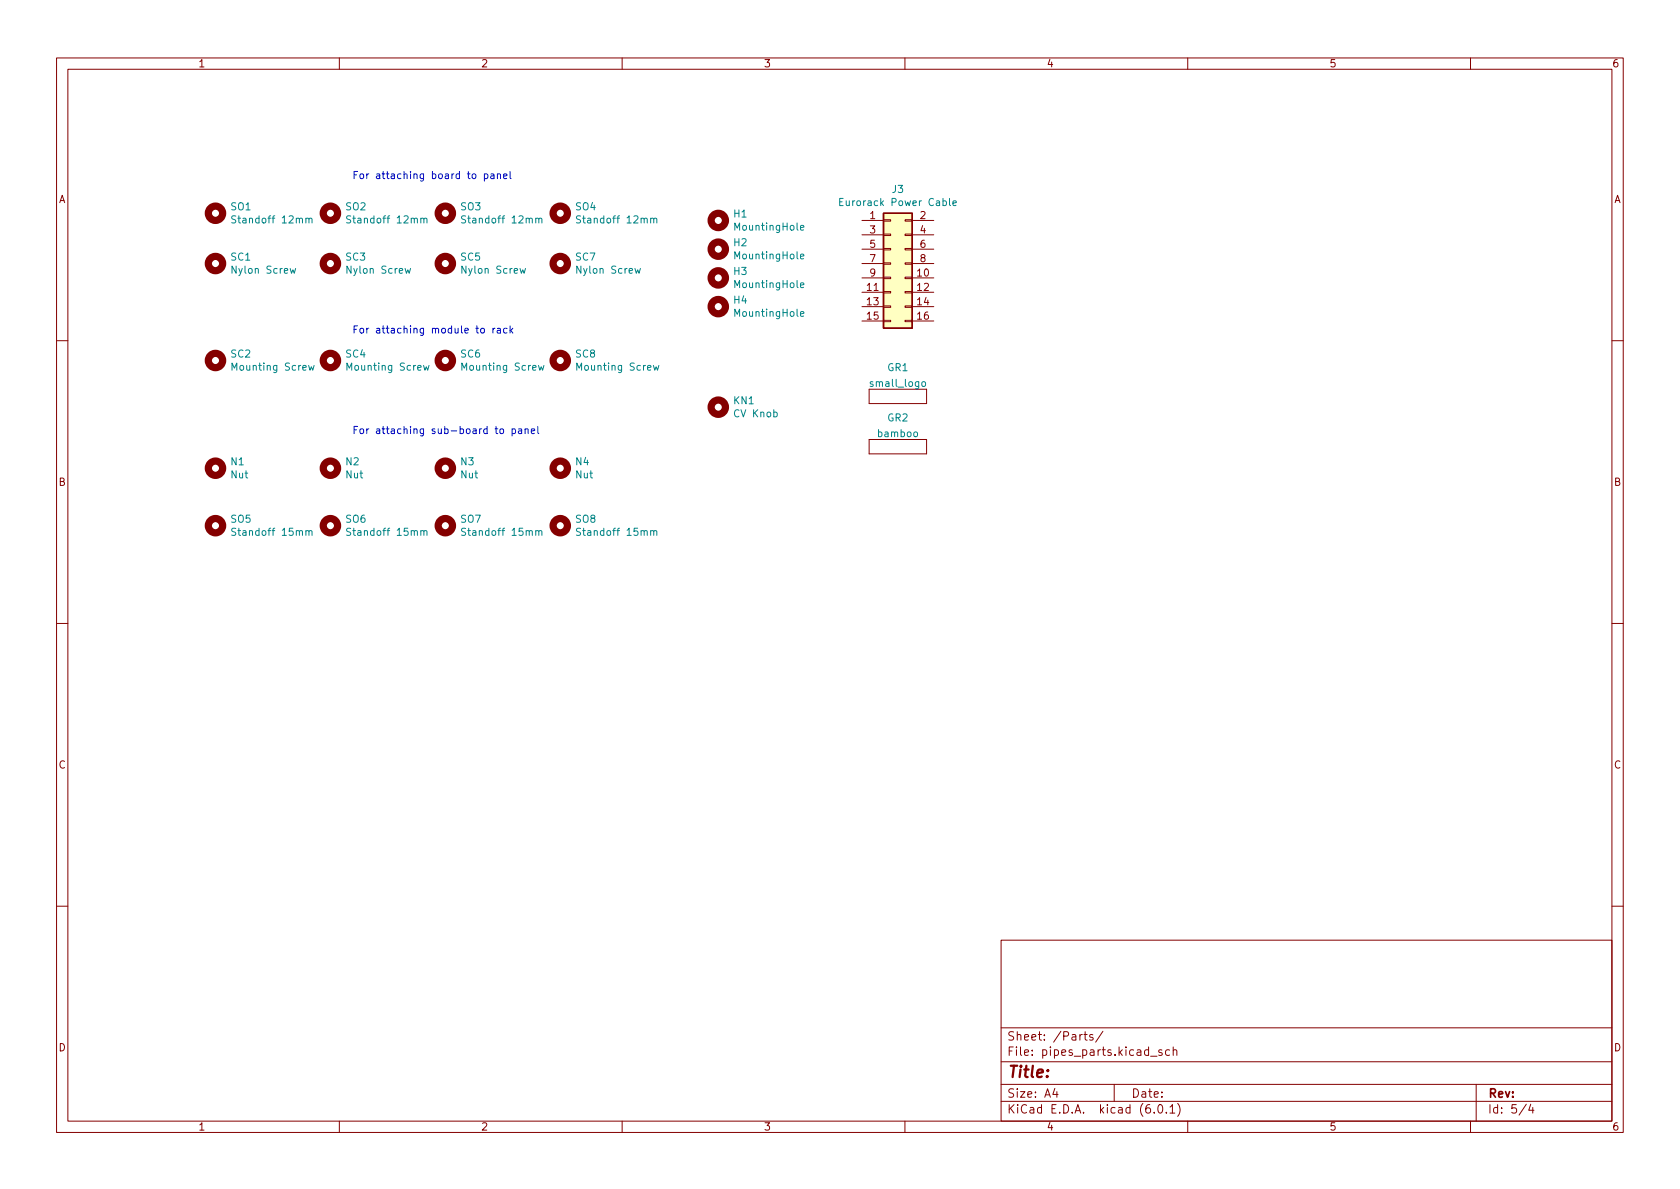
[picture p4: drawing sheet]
<svg xmlns="http://www.w3.org/2000/svg" width="297mm" height="210mm" viewBox="0 0 297 210" stroke-linecap="round" stroke-linejoin="round" font-family="sans-serif">
<g fill="none" stroke="#840000" stroke-width=".18">
<path d="M10 10.2h277v190.1h-277zM12 12.2h273v186.1h-273zM60 10.2v2M110 10.2v2M160 10.2v2M210 10.2v2M260 10.2v2M152.4 39h3.8M156.2 38.9h1.3v.2h-1.3zM160 38.9h1.3v.2h-1.3zM161.3 39h3.8M152.4 49.1h3.8"/>
<path d="M152.4 51.7h3.8M152.4 54.2h3.8M152.4 56.8h3.8M152.4 41.5h3.8M152.4 44.1h3.8M152.4 46.6h3.8M156.2 56.6h1.3v.3h-1.3zM156.2 54.1h1.3v.3h-1.3zM156.2 51.6h1.3v.2h-1.3zM156.2 49h1.3v.3h-1.3zM156.2 46.5h1.3v.2h-1.3zM156.2 43.9h1.3v.3h-1.3z"/>
<path d="M156.2 41.4h1.3v.3h-1.3zM160 56.6h1.3v.3h-1.3zM160 54.1h1.3v.3h-1.3zM160 51.6h1.3v.2h-1.3zM160 49h1.3v.3h-1.3zM160 46.5h1.3v.2h-1.3zM160 43.9h1.3v.3h-1.3zM160 41.4h1.3v.3h-1.3zM161.3 49.1h3.8M161.3 51.7h3.8M161.3 54.2h3.8M161.3 56.8h3.8"/>
<path d="M161.3 41.5h3.8M161.3 44.1h3.8M161.3 46.6h3.8M10 60.2h2M153.7 77.7v2.6zM153.7 77.7h10.1zM153.7 68.8v2.6zM153.7 68.8h10.1zM153.7 71.4h10.1zM163.8 77.7v2.6zM163.8 68.8v2.6zM285 60.2h2"/>
<path d="M153.7 80.3h10.1zM10 110.2h2M285 110.2h2M10 160.2h2M177 166.3h108v32h-108zM285 160.2h2M60 198.3v2M110 198.3v2M160 198.3v2M177 194.8h108M177 191.8h108M177 187.8h108"/>
<path d="M177 181.8h108M186.5 192.5l-.4 1h1M186.9 193v1M191.6 182.9h.6M191.9 182.4v1.3l.3 .2M193.2 183l-.3-.1-.3 .2 .1 .3 .5 .1v.4h-.6M195 182.4l-1.3 1.9M197 191.8v3M203.4 186.8h1.2M204.1 196.7v.1M204.9 195.4l.2-.1a.81 .81 0 0 1 .6 .7 .81 .81 0 0 1-.3 .8h-.2a.81 .81 0 0 1-.6-.6 .81 .81 0 0 1 .3-.8zM205.4 185.7l-.3-.1-.2 .2v.3l.5 .1v.4h-.5"/>
<path d="M206.2 196.7v.1M206.8 185.7l-.4-.1-.3 .3v.4l.1 .3h.6M206.9 195.8l.4-.5v1.5M206.9 196.8h.8M207.4 185.8l.2-.2 .4 .1 .1 .9M207.4 185.1v1.5M208.2 195.1a1.72 1.72 0 0 1 0 2.3M210 198.3v2M260 198.3v2M261 191.8v6.5M269.9 195.3l-1.3 1.9M270.6 195.3l-.3 1h.9"/>
<path d="M271 195.8v1"/>
</g>
<g fill="none" stroke="#840000" stroke-width="1.3">
<circle cx="38.1" cy="37.7" r="1.27"/>
<circle cx="58.4" cy="37.7" r="1.27"/>
<circle cx="78.7" cy="37.7" r="1.27"/>
<circle cx="99.1" cy="37.7" r="1.27"/>
<circle cx="127" cy="39" r="1.27"/>
<circle cx="38.1" cy="46.6" r="1.27"/>
<circle cx="58.4" cy="46.6" r="1.27"/>
<circle cx="78.7" cy="46.6" r="1.27"/>
<circle cx="99.1" cy="46.6" r="1.27"/>
<circle cx="127" cy="49.1" r="1.27"/>
<circle cx="127" cy="44.1" r="1.27"/>
<circle cx="127" cy="54.2" r="1.27"/>
<circle cx="38.1" cy="63.7" r="1.27"/>
<circle cx="58.4" cy="63.7" r="1.27"/>
<circle cx="78.7" cy="63.7" r="1.27"/>
<circle cx="99.1" cy="63.7" r="1.27"/>
<circle cx="127" cy="72" r="1.27"/>
<circle cx="38.1" cy="82.8" r="1.27"/>
<circle cx="38.1" cy="93" r="1.27"/>
<circle cx="58.4" cy="93" r="1.27"/>
<circle cx="58.4" cy="82.8" r="1.27"/>
<circle cx="78.7" cy="93" r="1.27"/>
<circle cx="78.7" cy="82.8" r="1.27"/>
<circle cx="99.1" cy="82.8" r="1.27"/>
<circle cx="99.1" cy="93" r="1.27"/>
</g>
<g fill="none" stroke="#008484" stroke-width=".18">
<path d="M41.7 38.2h-.5l-.2 .1v.3l.6 .3 .1 .3-.3 .2h-.4M54.1 38.7l.2-.1h.3v.8M54.6 38.8l.2-.2h.3l.1 .8M62 38.2h-.5l-.2 .1v.3l.6 .3 .1 .3-.2 .2h-.5M74.4 38.7l.2-.1h.3v.8M74.9 38.8l.2-.2h.3l.1 .8M82.3 38.2h-.5l-.1 .1v.3l.5 .3 .1 .3-.2 .2h-.5M94.7 38.7l.2-.1h.3l.1 .8M95.3 38.8l.2-.2h.3v.8M102.6 38.2h-.4l-.2 .1v.3l.5 .3 .1 .3-.2 .2h-.5M115 38.7l.2-.1h.3l.1 .8M115.6 38.8l.2-.2h.3v.8"/>
<path d="M148.5 35.7h.4M149.1 35.1h-.6v1.3h.6M167.9 35.1v1.1l.2 .2M168.5 35.9l.6-.1-.1-.2-.3-.1-.2 .2v.6h.5M51.3 47.5l.2 .8 .3-.6 .2 .6 .3-.8M71.6 47.5l.3 .8 .2-.6 .2 .6 .3-.8M91.9 47.5l.3 .8 .2-.6 .3 .6 .2-.8M112.3 47.5l.2 .8 .2-.6 .3 .6 .2-.8M141.5 45.4l.6-.2v-.2l-.4-.1-.2 .2 .1 .6h.5M141.5 40.3l.6-.1v-.3h-.4l-.2 .1 .1 .6h.5M141.5 55.5l.6-.1v-.2l-.4-.1-.2 .2 .1 .6h.5M141.5 50.4l.6-.1v-.2l-.4-.1-.2 .2 .1 .6h.5"/>
<path d="M54.6 64.6l.2 .9 .3-.6 .2 .6 .2-.9M74.9 64.6l.2 .9 .3-.6 .2 .6 .3-.9M95.2 64.6l.3 .9 .2-.6 .2 .6 .3-.9M115.5 64.6l.3 .9 .2-.6 .3 .6 .2-.9M163 67.6l.2-.1 .4 .1v.5l-.1 .2h-.3l-.2-.1zM41.7 93.5l-.5-.1-.2 .1v.4l.6 .2 .1 .3-.3 .3-.4-.1M54.1 94l.2-.2 .3 .1v.8M54.6 94l.2-.2 .3 .1 .1 .8M62 93.5l-.5-.1-.2 .1v.4l.6 .2 .1 .3-.2 .3-.5-.1M74.4 94l.2-.2 .3 .1v.8M74.9 94l.2-.2 .3 .1 .1 .8M82.3 93.5l-.5-.1-.1 .1v.4l.5 .2 .1 .3-.2 .3-.5-.1"/>
<path d="M94.7 94l.2-.2 .3 .1 .1 .8M95.3 94l.2-.2 .3 .1v.8M102.6 93.5l-.4-.1-.2 .1v.4l.5 .2 .1 .3-.2 .3-.5-.1M115 94l.2-.2 .3 .1 .1 .8M115.6 94l.2-.2 .3 .1v.8"/>
</g>
<path d="M156.2 37.7h5.1v20.3h-5.1z" fill="#ffffc2" stroke="#ffffc2" stroke-width=".18"/>
<path d="M156.2 37.7h5.1v20.3h-5.1z" fill="none" stroke="#840000" stroke-width=".25"/>
<g fill="none" stroke="#0000c2" stroke-width=".18">
<path d="M85.7 30.8l.3-.1 .3 .3-.2 .5h-.4M85.7 30.7v1.3M86.8 30.8h.5v.8M87.3 31l-.4 .1-.2 .2 .2 .3 .4-.1M87.9 30.9l.2-.2 .3 .1 .1 .8M87.9 30.7v.9M89 31.2l.6-.2v-.2l-.4-.1-.2 .2 .1 .6h.5M90.2 30.3v1.1l.2 .2M85.1 58.1l.3-.1 .3 .3v.4l-.3 .2-.3-.1-.1-.1zM87.2 58v.9M87.5 58l-.3 .3M87.9 58.1h.5l.1 .8"/>
<path d="M88.5 58.3l-.4 .1-.2 .2 .2 .3 .4-.1M89.6 58.1l-.3-.1-.3 .3 .2 .5h.4M90.2 57.6v1.3M90.3 58.4l.4 .5M90.7 58l-.5 .5M88.5 75.9l.3-.1 .2 .3v.3l-.2 .3-.3-.1-.1-.2zM90.5 75.9l.4-.1 .3 .3-.2 .5h-.5M90.5 75.8v1.3M91.7 75.9h.5v.8M92.2 76.1l-.4 .1-.2 .2 .2 .3 .4-.1M92.8 75.9l.2-.1 .3 .1 .1 .8M92.8 75.8v.9"/>
<path d="M93.9 76.3l.6-.2v-.2l-.4-.1-.2 .2 .1 .6h.5M95.1 75.4v1.1l.2 .2"/>
</g>
<text font-size="2.8" fill="#840000" x="178" y="190.6">Title:</text>
<g font-size="2.1" fill="#840000">
<text x="178" y="184">Sheet: /Parts/</text>
<text x="178" y="186.7">File: pipes_parts.kicad_sch</text>
<text x="178" y="196.9">KiCad E.D.A. kicad (6.0.1)</text>
<text x="178" y="194.1">Size: A4</text>
<text x="200" y="194.1">Date:</text>
<text x="263" y="194.1">Rev:</text>
<text x="263" y="196.9">Id: 5/4</text>
</g>
<g font-size="1.8" fill="#840000">
<text x="35" y="11.9">1</text>
<text x="85" y="11.9">2</text>
<text x="135" y="11.9">3</text>
<text x="185" y="11.9">4</text>
<text x="235" y="11.9">5</text>
<text x="285" y="11.9">6</text>
<text x="10.3" y="35.9">A</text>
<text x="285.3" y="35.9">A</text>
<text x="153.8" y="38.7">1</text>
<text x="153.8" y="41.3">3</text>
<text x="162.7" y="38.7">2</text>
<text x="162.7" y="41.3">4</text>
<text x="153.8" y="43.8">5</text>
<text x="153.8" y="46.3">7</text>
<text x="162.7" y="43.8">6</text>
<text x="162.7" y="46.3">8</text>
<text x="153.3" y="51.4">11</text>
<text x="153.3" y="54">13</text>
<text x="153.8" y="48.9">9</text>
<text x="162.2" y="48.9">10</text>
<text x="162.2" y="51.4">12</text>
<text x="162.2" y="54">14</text>
<text x="153.3" y="56.5">15</text>
<text x="162.2" y="56.5">16</text>
<text x="10.3" y="85.9">B</text>
<text x="285.3" y="85.9">B</text>
<text x="10.3" y="135.9">C</text>
<text x="285.3" y="135.9">C</text>
<text x="10.3" y="185.9">D</text>
<text x="285.3" y="185.9">D</text>
<text x="35" y="199.9">1</text>
<text x="85" y="199.9">2</text>
<text x="135" y="199.9">3</text>
<text x="185" y="199.9">4</text>
<text x="235" y="199.9">5</text>
<text x="285" y="199.9">6</text>
</g>
<g font-size="1.8" fill="#0000c2">
<text x="62.2" y="31.6">For attaching board to panel</text>
<text x="62.2" y="59">For attaching module to rack</text>
<text x="62.2" y="76.7">For attaching sub-board to panel</text>
</g>
<g font-size="1.8" fill="#008484">
<text x="157.8" y="34.1">J3</text>
<text x="40.8" y="37.2">SO1</text>
<text x="41.7" y="39.5">Standoff 12mm</text>
<text x="61.1" y="37.2">SO2</text>
<text x="62" y="39.5">Standoff 12mm</text>
<text x="81.5" y="37.2">SO3</text>
<text x="82.3" y="39.5">Standoff 12mm</text>
<text x="101.8" y="37.2">SO4</text>
<text x="102.7" y="39.5">Standoff 12mm</text>
<text x="129.8" y="38.4">H1</text>
<text x="130.1" y="40.8">MountingHole</text>
<text x="149.4" y="36.4">Eurorack Power Cable</text>
<text x="40.8" y="46.1">SC1</text>
<text x="61.2" y="46.1">SC3</text>
<text x="81.5" y="46.1">SC5</text>
<text x="101.8" y="46.1">SC7</text>
<text x="129.8" y="43.5">H2</text>
<text x="130.1" y="45.8">MountingHole</text>
<text x="41.3" y="48.4">Nylon Screw</text>
<text x="61.6" y="48.4">Nylon Screw</text>
<text x="81.9" y="48.4">Nylon Screw</text>
<text x="102.2" y="48.4">Nylon Screw</text>
<text x="129.8" y="53.7">H4</text>
<text x="129.8" y="48.6">H3</text>
<text x="130.1" y="50.9">MountingHole</text>
<text x="130.1" y="56">MountingHole</text>
<text x="40.8" y="63.2">SC2</text>
<text x="41.4" y="65.5">Mounting Screw</text>
<text x="61.2" y="63.2">SC4</text>
<text x="61.7" y="65.5">Mounting Screw</text>
<text x="81.5" y="63.2">SC6</text>
<text x="82" y="65.5">Mounting Screw</text>
<text x="101.8" y="63.2">SC8</text>
<text x="102.3" y="65.5">Mounting Screw</text>
<text x="156.9" y="65.6">GR1</text>
<text x="129.8" y="71.5">KN1</text>
<text x="154.1" y="68.4">small_logo</text>
<text x="129.9" y="73.8">CV Knob</text>
<text x="155.3" y="77.3">bamboo</text>
<text x="156.9" y="74.5">GR2</text>
<text x="40.9" y="82.3">N1</text>
<text x="61.2" y="82.3">N2</text>
<text x="81.5" y="82.3">N3</text>
<text x="101.8" y="82.3">N4</text>
<text x="40.8" y="84.6">Nut</text>
<text x="61.2" y="84.6">Nut</text>
<text x="81.5" y="84.6">Nut</text>
<text x="101.8" y="84.6">Nut</text>
<text x="40.8" y="92.4">SO5</text>
<text x="41.7" y="94.7">Standoff 15mm</text>
<text x="61.1" y="92.4">SO6</text>
<text x="62" y="94.7">Standoff 15mm</text>
<text x="81.5" y="92.4">SO7</text>
<text x="82.3" y="94.7">Standoff 15mm</text>
<text x="101.8" y="92.4">SO8</text>
<text x="102.7" y="94.7">Standoff 15mm</text>
</g>
</svg>
